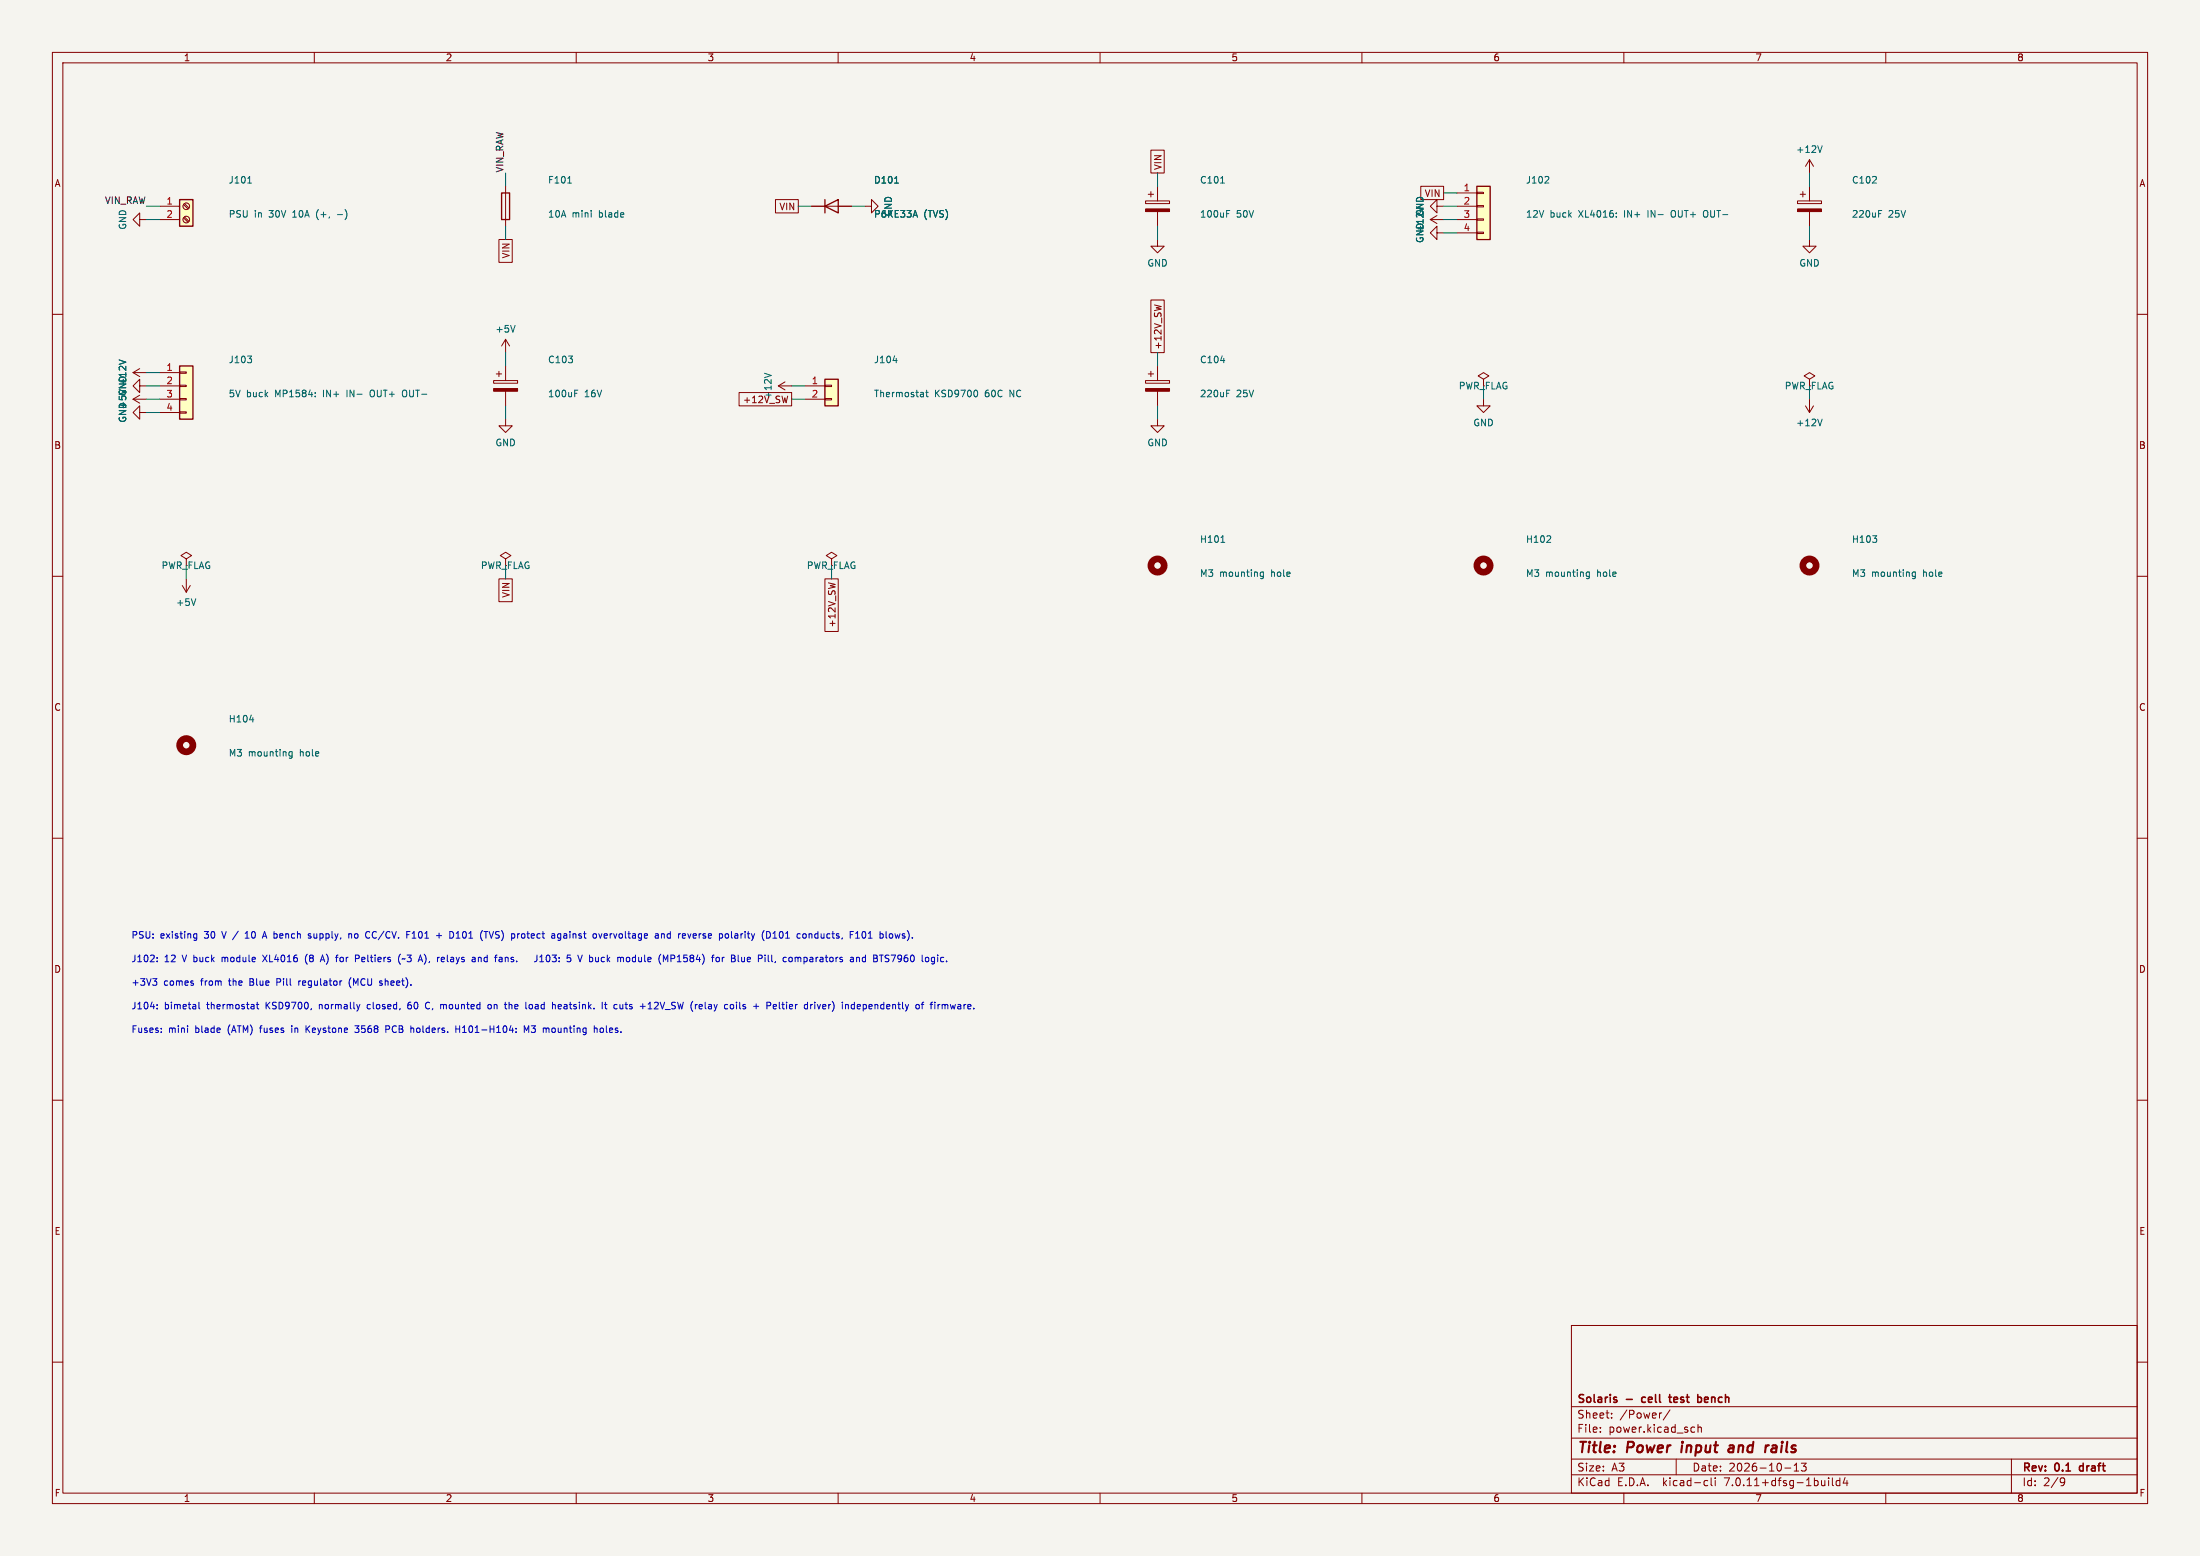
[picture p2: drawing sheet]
(kicad_sch
 (version 20230121)
 (generator eeschema)
 (paper "A3")
 (title_block
  (title "Power input and rails")
  (date "2026-10-13")
  (rev "0.1 draft")
  (company "Solaris - cell test bench"))
 (lib_symbols
  (symbol "Connector:Screw_Terminal_01x02"
   (pin_names
    (offset 1.016) hide) (in_bom yes) (on_board yes)
   (property "Reference" "J" (at 0 2.54 0) (effects (font (size 1.27 1.27))))
   (property "Value" "Screw_Terminal_01x02" (at 0 -5.08 0) (effects (font (size 1.27 1.27))))
   (property "Footprint" "" (at 0 0 0) (effects (font (size 1.27 1.27)) hide))
   (property "Datasheet" "~" (at 0 0 0) (effects (font (size 1.27 1.27)) hide))
   (symbol "Screw_Terminal_01x02_1_1"
    (rectangle (start -1.27 1.27) (end 1.27 -3.81) (stroke (width 0.254) (type default)) (fill (type background)))
    (circle (center 0 -2.54) (radius 0.635) (stroke (width 0.1524) (type default)) (fill (type none)))
    (polyline (pts (xy -0.5334 -2.2098) (xy 0.3302 -3.048)) (stroke (width 0.1524) (type default)) (fill (type none)))
    (polyline (pts (xy -0.5334 0.3302) (xy 0.3302 -0.508)) (stroke (width 0.1524) (type default)) (fill (type none)))
    (polyline (pts (xy -0.3556 -2.032) (xy 0.508 -2.8702)) (stroke (width 0.1524) (type default)) (fill (type none)))
    (polyline (pts (xy -0.3556 0.508) (xy 0.508 -0.3302)) (stroke (width 0.1524) (type default)) (fill (type none)))
    (circle (center 0 0) (radius 0.635) (stroke (width 0.1524) (type default)) (fill (type none)))
    (pin passive line (at -5.08 0 0) (length 3.81) (name "Pin_1" (effects (font (size 1.27 1.27)))) (number "1" (effects (font (size 1.27 1.27)))))
    (pin passive line (at -5.08 -2.54 0) (length 3.81) (name "Pin_2" (effects (font (size 1.27 1.27)))) (number "2" (effects (font (size 1.27 1.27)))))))
  (symbol "power:GND"
   (power)
   (pin_names
    (offset 0)) (in_bom yes) (on_board yes)
   (property "Reference" "#PWR" (at 0 -6.35 0) (effects (font (size 1.27 1.27)) hide))
   (property "Value" "GND" (at 0 -3.81 0) (effects (font (size 1.27 1.27))))
   (property "Footprint" "" (at 0 0 0) (effects (font (size 1.27 1.27)) hide))
   (property "Datasheet" "" (at 0 0 0) (effects (font (size 1.27 1.27)) hide))
   (symbol "GND_0_1"
    (polyline (pts (xy 0 0) (xy 0 -1.27) (xy 1.27 -1.27) (xy 0 -2.54) (xy -1.27 -1.27) (xy 0 -1.27)) (stroke (width 0) (type default)) (fill (type none))))
   (symbol "GND_1_1"
    (pin power_in line (at 0 0 270) (length 0) hide (name "GND" (effects (font (size 1.27 1.27)))) (number "1" (effects (font (size 1.27 1.27)))))))
  (symbol "Device:Fuse"
   (pin_numbers hide)
   (pin_names
    (offset 0)) (in_bom yes) (on_board yes)
   (property "Reference" "F" (at 2.032 0 90) (effects (font (size 1.27 1.27))))
   (property "Value" "Fuse" (at -1.905 0 90) (effects (font (size 1.27 1.27))))
   (property "Footprint" "" (at -1.778 0 90) (effects (font (size 1.27 1.27)) hide))
   (property "Datasheet" "~" (at 0 0 0) (effects (font (size 1.27 1.27)) hide))
   (symbol "Fuse_0_1"
    (rectangle (start -0.762 -2.54) (end 0.762 2.54) (stroke (width 0.254) (type default)) (fill (type none)))
    (polyline (pts (xy 0 2.54) (xy 0 -2.54)) (stroke (width 0) (type default)) (fill (type none))))
   (symbol "Fuse_1_1"
    (pin passive line (at 0 3.81 270) (length 1.27) (name "~" (effects (font (size 1.27 1.27)))) (number "1" (effects (font (size 1.27 1.27)))))
    (pin passive line (at 0 -3.81 90) (length 1.27) (name "~" (effects (font (size 1.27 1.27)))) (number "2" (effects (font (size 1.27 1.27)))))))
  (symbol "Device:D"
   (pin_numbers hide)
   (pin_names
    (offset 1.016) hide) (in_bom yes) (on_board yes)
   (property "Reference" "D" (at 0 2.54 0) (effects (font (size 1.27 1.27))))
   (property "Value" "D" (at 0 -2.54 0) (effects (font (size 1.27 1.27))))
   (property "Footprint" "" (at 0 0 0) (effects (font (size 1.27 1.27)) hide))
   (property "Datasheet" "~" (at 0 0 0) (effects (font (size 1.27 1.27)) hide))
   (property "Sim.Device" "D" (at 0 0 0) (effects (font (size 1.27 1.27)) hide))
   (property "Sim.Pins" "1=K 2=A" (at 0 0 0) (effects (font (size 1.27 1.27)) hide))
   (symbol "D_0_1"
    (polyline (pts (xy -1.27 1.27) (xy -1.27 -1.27)) (stroke (width 0.254) (type default)) (fill (type none)))
    (polyline (pts (xy 1.27 0) (xy -1.27 0)) (stroke (width 0) (type default)) (fill (type none)))
    (polyline (pts (xy 1.27 1.27) (xy 1.27 -1.27) (xy -1.27 0) (xy 1.27 1.27)) (stroke (width 0.254) (type default)) (fill (type none))))
   (symbol "D_1_1"
    (pin passive line (at -3.81 0 0) (length 2.54) (name "K" (effects (font (size 1.27 1.27)))) (number "1" (effects (font (size 1.27 1.27)))))
    (pin passive line (at 3.81 0 180) (length 2.54) (name "A" (effects (font (size 1.27 1.27)))) (number "2" (effects (font (size 1.27 1.27)))))))
  (symbol "Device:C_Polarized"
   (pin_numbers hide)
   (pin_names
    (offset 0.254)) (in_bom yes) (on_board yes)
   (property "Reference" "C" (at 0.635 2.54 0) (effects (font (size 1.27 1.27)) (justify left)))
   (property "Value" "C_Polarized" (at 0.635 -2.54 0) (effects (font (size 1.27 1.27)) (justify left)))
   (property "Footprint" "" (at 0.9652 -3.81 0) (effects (font (size 1.27 1.27)) hide))
   (property "Datasheet" "~" (at 0 0 0) (effects (font (size 1.27 1.27)) hide))
   (symbol "C_Polarized_0_1"
    (rectangle (start -2.286 0.508) (end 2.286 1.016) (stroke (width 0) (type default)) (fill (type none)))
    (polyline (pts (xy -1.778 2.286) (xy -0.762 2.286)) (stroke (width 0) (type default)) (fill (type none)))
    (polyline (pts (xy -1.27 2.794) (xy -1.27 1.778)) (stroke (width 0) (type default)) (fill (type none)))
    (rectangle (start 2.286 -0.508) (end -2.286 -1.016) (stroke (width 0) (type default)) (fill (type outline))))
   (symbol "C_Polarized_1_1"
    (pin passive line (at 0 3.81 270) (length 2.794) (name "~" (effects (font (size 1.27 1.27)))) (number "1" (effects (font (size 1.27 1.27)))))
    (pin passive line (at 0 -3.81 90) (length 2.794) (name "~" (effects (font (size 1.27 1.27)))) (number "2" (effects (font (size 1.27 1.27)))))))
  (symbol "Connector_Generic:Conn_01x04"
   (pin_names
    (offset 1.016) hide) (in_bom yes) (on_board yes)
   (property "Reference" "J" (at 0 5.08 0) (effects (font (size 1.27 1.27))))
   (property "Value" "Conn_01x04" (at 0 -7.62 0) (effects (font (size 1.27 1.27))))
   (property "Footprint" "" (at 0 0 0) (effects (font (size 1.27 1.27)) hide))
   (property "Datasheet" "~" (at 0 0 0) (effects (font (size 1.27 1.27)) hide))
   (symbol "Conn_01x04_1_1"
    (rectangle (start -1.27 -4.953) (end 0 -5.207) (stroke (width 0.1524) (type default)) (fill (type none)))
    (rectangle (start -1.27 -2.413) (end 0 -2.667) (stroke (width 0.1524) (type default)) (fill (type none)))
    (rectangle (start -1.27 0.127) (end 0 -0.127) (stroke (width 0.1524) (type default)) (fill (type none)))
    (rectangle (start -1.27 2.667) (end 0 2.413) (stroke (width 0.1524) (type default)) (fill (type none)))
    (rectangle (start -1.27 3.81) (end 1.27 -6.35) (stroke (width 0.254) (type default)) (fill (type background)))
    (pin passive line (at -5.08 2.54 0) (length 3.81) (name "Pin_1" (effects (font (size 1.27 1.27)))) (number "1" (effects (font (size 1.27 1.27)))))
    (pin passive line (at -5.08 0 0) (length 3.81) (name "Pin_2" (effects (font (size 1.27 1.27)))) (number "2" (effects (font (size 1.27 1.27)))))
    (pin passive line (at -5.08 -2.54 0) (length 3.81) (name "Pin_3" (effects (font (size 1.27 1.27)))) (number "3" (effects (font (size 1.27 1.27)))))
    (pin passive line (at -5.08 -5.08 0) (length 3.81) (name "Pin_4" (effects (font (size 1.27 1.27)))) (number "4" (effects (font (size 1.27 1.27)))))))
  (symbol "power:+12V"
   (power)
   (pin_names
    (offset 0)) (in_bom yes) (on_board yes)
   (property "Reference" "#PWR" (at 0 -3.81 0) (effects (font (size 1.27 1.27)) hide))
   (property "Value" "+12V" (at 0 3.556 0) (effects (font (size 1.27 1.27))))
   (property "Footprint" "" (at 0 0 0) (effects (font (size 1.27 1.27)) hide))
   (property "Datasheet" "" (at 0 0 0) (effects (font (size 1.27 1.27)) hide))
   (symbol "+12V_0_1"
    (polyline (pts (xy -0.762 1.27) (xy 0 2.54)) (stroke (width 0) (type default)) (fill (type none)))
    (polyline (pts (xy 0 0) (xy 0 2.54)) (stroke (width 0) (type default)) (fill (type none)))
    (polyline (pts (xy 0 2.54) (xy 0.762 1.27)) (stroke (width 0) (type default)) (fill (type none))))
   (symbol "+12V_1_1"
    (pin power_in line (at 0 0 90) (length 0) hide (name "+12V" (effects (font (size 1.27 1.27)))) (number "1" (effects (font (size 1.27 1.27)))))))
  (symbol "power:+5V"
   (power)
   (pin_names
    (offset 0)) (in_bom yes) (on_board yes)
   (property "Reference" "#PWR" (at 0 -3.81 0) (effects (font (size 1.27 1.27)) hide))
   (property "Value" "+5V" (at 0 3.556 0) (effects (font (size 1.27 1.27))))
   (property "Footprint" "" (at 0 0 0) (effects (font (size 1.27 1.27)) hide))
   (property "Datasheet" "" (at 0 0 0) (effects (font (size 1.27 1.27)) hide))
   (symbol "+5V_0_1"
    (polyline (pts (xy -0.762 1.27) (xy 0 2.54)) (stroke (width 0) (type default)) (fill (type none)))
    (polyline (pts (xy 0 0) (xy 0 2.54)) (stroke (width 0) (type default)) (fill (type none)))
    (polyline (pts (xy 0 2.54) (xy 0.762 1.27)) (stroke (width 0) (type default)) (fill (type none))))
   (symbol "+5V_1_1"
    (pin power_in line (at 0 0 90) (length 0) hide (name "+5V" (effects (font (size 1.27 1.27)))) (number "1" (effects (font (size 1.27 1.27)))))))
  (symbol "Connector_Generic:Conn_01x02"
   (pin_names
    (offset 1.016) hide) (in_bom yes) (on_board yes)
   (property "Reference" "J" (at 0 2.54 0) (effects (font (size 1.27 1.27))))
   (property "Value" "Conn_01x02" (at 0 -5.08 0) (effects (font (size 1.27 1.27))))
   (property "Footprint" "" (at 0 0 0) (effects (font (size 1.27 1.27)) hide))
   (property "Datasheet" "~" (at 0 0 0) (effects (font (size 1.27 1.27)) hide))
   (symbol "Conn_01x02_1_1"
    (rectangle (start -1.27 -2.413) (end 0 -2.667) (stroke (width 0.1524) (type default)) (fill (type none)))
    (rectangle (start -1.27 0.127) (end 0 -0.127) (stroke (width 0.1524) (type default)) (fill (type none)))
    (rectangle (start -1.27 1.27) (end 1.27 -3.81) (stroke (width 0.254) (type default)) (fill (type background)))
    (pin passive line (at -5.08 0 0) (length 3.81) (name "Pin_1" (effects (font (size 1.27 1.27)))) (number "1" (effects (font (size 1.27 1.27)))))
    (pin passive line (at -5.08 -2.54 0) (length 3.81) (name "Pin_2" (effects (font (size 1.27 1.27)))) (number "2" (effects (font (size 1.27 1.27)))))))
  (symbol "power:PWR_FLAG"
   (power)
   (pin_numbers hide)
   (pin_names
    (offset 0) hide) (in_bom yes) (on_board yes)
   (property "Reference" "#FLG" (at 0 1.905 0) (effects (font (size 1.27 1.27)) hide))
   (property "Value" "PWR_FLAG" (at 0 3.81 0) (effects (font (size 1.27 1.27))))
   (property "Footprint" "" (at 0 0 0) (effects (font (size 1.27 1.27)) hide))
   (property "Datasheet" "~" (at 0 0 0) (effects (font (size 1.27 1.27)) hide))
   (symbol "PWR_FLAG_0_0"
    (pin power_out line (at 0 0 90) (length 0) (name "pwr" (effects (font (size 1.27 1.27)))) (number "1" (effects (font (size 1.27 1.27))))))
   (symbol "PWR_FLAG_0_1"
    (polyline (pts (xy 0 0) (xy 0 1.27) (xy -1.016 1.905) (xy 0 2.54) (xy 1.016 1.905) (xy 0 1.27)) (stroke (width 0) (type default)) (fill (type none)))))
  (symbol "Mechanical:MountingHole"
   (pin_names
    (offset 1.016)) (in_bom yes) (on_board yes)
   (property "Reference" "H" (at 0 5.08 0) (effects (font (size 1.27 1.27))))
   (property "Value" "MountingHole" (at 0 3.175 0) (effects (font (size 1.27 1.27))))
   (property "Footprint" "" (at 0 0 0) (effects (font (size 1.27 1.27)) hide))
   (property "Datasheet" "~" (at 0 0 0) (effects (font (size 1.27 1.27)) hide))
   (symbol "MountingHole_0_1"
    (circle (center 0 0) (radius 1.27) (stroke (width 1.27) (type default)) (fill (type none))))))
 (symbol
  (lib_id "Connector:Screw_Terminal_01x02") (at 35.56 39.37 0) (unit 1) (in_bom yes) (on_board yes) (dnp no)
  (property "Reference" "J101" (at 43.56 34.37 0) (effects (font (size 1.27 1.27)) (justify left)))
  (property "Value" "PSU in 30V 10A (+, -)" (at 43.56 40.87 0) (effects (font (size 1.27 1.27)) (justify left)))
  (property "Footprint" "cell_bench:TerminalBlock_Phoenix_MKDS-3-2-5.08_1x02_P5.08mm_Horizontal" (at 41.56 37.37 0) (effects (font (size 1.27 1.27)) hide))
  (property "Datasheet" "~" (at 41.56 37.37 0) (effects (font (size 1.27 1.27)) hide)) (pin "1") (pin "2"))
 (wire (pts (xy 30.48 39.37) (xy 27.94 39.37)) (stroke (width 0) (type default)))
 (label "VIN_RAW" (at 27.94 39.37 180) (fields_autoplaced) (effects (font (size 1.27 1.27)) (justify right bottom)))
 (wire (pts (xy 30.48 41.91) (xy 27.94 41.91)) (stroke (width 0) (type default)))
 (symbol
  (lib_id "power:GND") (at 27.94 41.91 270) (unit 1) (in_bom no) (on_board no) (dnp no)
  (property "Reference" "#PWR001" (at 27.94 41.91 0) (effects (font (size 1.27 1.27)) hide))
  (property "Value" "GND" (at 23.44 41.91 0) (effects (font (size 1.27 1.27))))
  (property "Footprint" "" (at 27.94 41.91 0) (effects (font (size 1.27 1.27)) hide))
  (property "Datasheet" "~" (at 27.94 41.91 0) (effects (font (size 1.27 1.27)) hide)) (pin "1"))
 (symbol
  (lib_id "Device:Fuse") (at 96.52 39.37 0) (unit 1) (in_bom yes) (on_board yes) (dnp no)
  (property "Reference" "F101" (at 104.52 34.37 0) (effects (font (size 1.27 1.27)) (justify left)))
  (property "Value" "10A mini blade" (at 104.52 40.87 0) (effects (font (size 1.27 1.27)) (justify left)))
  (property "Footprint" "cell_bench:Fuseholder_Blade_Mini_Keystone_3568" (at 102.52 37.37 0) (effects (font (size 1.27 1.27)) hide))
  (property "Datasheet" "~" (at 102.52 37.37 0) (effects (font (size 1.27 1.27)) hide))
  (property "MPN" "Keystone 3568" (at 102.52 37.37 0) (effects (font (size 1.27 1.27)) hide))
  (property "Supplier" "DigiKey; mini blade fuse holder, 30 A" (at 102.52 37.37 0) (effects (font (size 1.27 1.27)) hide))
  (property "Supplier link" "https://www.digikey.com/en/products/detail/keystone-electronics/3568/2137306" (at 102.52 37.37 0) (effects (font (size 1.27 1.27)) hide)) (pin "1") (pin "2"))
 (wire (pts (xy 96.52 35.56) (xy 96.52 33.02)) (stroke (width 0) (type default)))
 (label "VIN_RAW" (at 96.52 33.02 90) (fields_autoplaced) (effects (font (size 1.27 1.27)) (justify left bottom)))
 (wire (pts (xy 96.52 43.18) (xy 96.52 45.72)) (stroke (width 0) (type default)))
 (global_label "VIN"
  (shape passive) (at 96.52 45.72 270) (fields_autoplaced) (effects (font (size 1.27 1.27)) (justify right))
  (property "Intersheetrefs" "${INTERSHEET_REFS}" (at 96.52 45.72 0) (effects (font (size 1.27 1.27)) hide)))
 (symbol
  (lib_id "Device:D") (at 158.75 39.37 0) (unit 1) (in_bom yes) (on_board yes) (dnp no)
  (property "Reference" "D101" (at 166.75 34.37 0) (effects (font (size 1.27 1.27)) (justify left)))
  (property "Value" "P6KE33A (TVS)" (at 166.75 40.87 0) (effects (font (size 1.27 1.27)) (justify left)))
  (property "Footprint" "cell_bench:D_DO-15_P10.16mm_Horizontal" (at 164.75 37.37 0) (effects (font (size 1.27 1.27)) hide))
  (property "Datasheet" "~" (at 164.75 37.37 0) (effects (font (size 1.27 1.27)) hide))
  (property "MPN" "P6KE33A" (at 164.75 37.37 0) (effects (font (size 1.27 1.27)) hide))
  (property "Supplier" "Ozdisan" (at 164.75 37.37 0) (effects (font (size 1.27 1.27)) hide))
  (property "Supplier link" "https://www.ozdisan.com/en/p/tvs-diodes-386/vishay-p6ke33a-432173" (at 164.75 37.37 0) (effects (font (size 1.27 1.27)) hide)) (pin "1") (pin "2"))
 (wire (pts (xy 154.94 39.37) (xy 152.4 39.37)) (stroke (width 0) (type default)))
 (global_label "VIN"
  (shape passive) (at 152.4 39.37 180) (fields_autoplaced) (effects (font (size 1.27 1.27)) (justify right))
  (property "Intersheetrefs" "${INTERSHEET_REFS}" (at 152.4 39.37 0) (effects (font (size 1.27 1.27)) hide)))
 (wire (pts (xy 162.56 39.37) (xy 165.1 39.37)) (stroke (width 0) (type default)))
 (symbol
  (lib_id "power:GND") (at 165.1 39.37 90) (unit 1) (in_bom no) (on_board no) (dnp no)
  (property "Reference" "#PWR002" (at 165.1 39.37 0) (effects (font (size 1.27 1.27)) hide))
  (property "Value" "GND" (at 169.6 39.37 0) (effects (font (size 1.27 1.27))))
  (property "Footprint" "" (at 165.1 39.37 0) (effects (font (size 1.27 1.27)) hide))
  (property "Datasheet" "~" (at 165.1 39.37 0) (effects (font (size 1.27 1.27)) hide)) (pin "1"))
 (symbol
  (lib_id "Device:C_Polarized") (at 220.98 39.37 0) (unit 1) (in_bom yes) (on_board yes) (dnp no)
  (property "Reference" "C101" (at 228.98 34.37 0) (effects (font (size 1.27 1.27)) (justify left)))
  (property "Value" "100uF 50V" (at 228.98 40.87 0) (effects (font (size 1.27 1.27)) (justify left)))
  (property "Footprint" "cell_bench:CP_Radial_D10.0mm_P5.00mm" (at 226.98 37.37 0) (effects (font (size 1.27 1.27)) hide))
  (property "Datasheet" "~" (at 226.98 37.37 0) (effects (font (size 1.27 1.27)) hide)) (pin "1") (pin "2"))
 (wire (pts (xy 220.98 35.56) (xy 220.98 33.02)) (stroke (width 0) (type default)))
 (global_label "VIN"
  (shape passive) (at 220.98 33.02 90) (fields_autoplaced) (effects (font (size 1.27 1.27)) (justify left))
  (property "Intersheetrefs" "${INTERSHEET_REFS}" (at 220.98 33.02 0) (effects (font (size 1.27 1.27)) hide)))
 (wire (pts (xy 220.98 43.18) (xy 220.98 45.72)) (stroke (width 0) (type default)))
 (symbol
  (lib_id "power:GND") (at 220.98 45.72 0) (unit 1) (in_bom no) (on_board no) (dnp no)
  (property "Reference" "#PWR003" (at 220.98 45.72 0) (effects (font (size 1.27 1.27)) hide))
  (property "Value" "GND" (at 220.98 50.22 0) (effects (font (size 1.27 1.27))))
  (property "Footprint" "" (at 220.98 45.72 0) (effects (font (size 1.27 1.27)) hide))
  (property "Datasheet" "~" (at 220.98 45.72 0) (effects (font (size 1.27 1.27)) hide)) (pin "1"))
 (symbol
  (lib_id "Connector_Generic:Conn_01x04") (at 283.21 39.37 0) (unit 1) (in_bom yes) (on_board yes) (dnp no)
  (property "Reference" "J102" (at 291.21 34.37 0) (effects (font (size 1.27 1.27)) (justify left)))
  (property "Value" "12V buck XL4016: IN+ IN- OUT+ OUT-" (at 291.21 40.87 0) (effects (font (size 1.27 1.27)) (justify left)))
  (property "Footprint" "cell_bench:TerminalBlock_Phoenix_MKDS-1,5-4-5.08_1x04_P5.08mm_Horizontal" (at 289.21 37.37 0) (effects (font (size 1.27 1.27)) hide))
  (property "Datasheet" "~" (at 289.21 37.37 0) (effects (font (size 1.27 1.27)) hide)) (pin "1") (pin "2") (pin "3") (pin "4"))
 (wire (pts (xy 278.13 36.83) (xy 275.59 36.83)) (stroke (width 0) (type default)))
 (global_label "VIN"
  (shape passive) (at 275.59 36.83 180) (fields_autoplaced) (effects (font (size 1.27 1.27)) (justify right))
  (property "Intersheetrefs" "${INTERSHEET_REFS}" (at 275.59 36.83 0) (effects (font (size 1.27 1.27)) hide)))
 (wire (pts (xy 278.13 39.37) (xy 275.59 39.37)) (stroke (width 0) (type default)))
 (symbol
  (lib_id "power:GND") (at 275.59 39.37 270) (unit 1) (in_bom no) (on_board no) (dnp no)
  (property "Reference" "#PWR004" (at 275.59 39.37 0) (effects (font (size 1.27 1.27)) hide))
  (property "Value" "GND" (at 271.09 39.37 0) (effects (font (size 1.27 1.27))))
  (property "Footprint" "" (at 275.59 39.37 0) (effects (font (size 1.27 1.27)) hide))
  (property "Datasheet" "~" (at 275.59 39.37 0) (effects (font (size 1.27 1.27)) hide)) (pin "1"))
 (wire (pts (xy 278.13 41.91) (xy 275.59 41.91)) (stroke (width 0) (type default)))
 (symbol
  (lib_id "power:+12V") (at 275.59 41.91 90) (unit 1) (in_bom no) (on_board no) (dnp no)
  (property "Reference" "#PWR005" (at 275.59 41.91 0) (effects (font (size 1.27 1.27)) hide))
  (property "Value" "+12V" (at 271.09 41.91 0) (effects (font (size 1.27 1.27))))
  (property "Footprint" "" (at 275.59 41.91 0) (effects (font (size 1.27 1.27)) hide))
  (property "Datasheet" "~" (at 275.59 41.91 0) (effects (font (size 1.27 1.27)) hide)) (pin "1"))
 (wire (pts (xy 278.13 44.45) (xy 275.59 44.45)) (stroke (width 0) (type default)))
 (symbol
  (lib_id "power:GND") (at 275.59 44.45 270) (unit 1) (in_bom no) (on_board no) (dnp no)
  (property "Reference" "#PWR006" (at 275.59 44.45 0) (effects (font (size 1.27 1.27)) hide))
  (property "Value" "GND" (at 271.09 44.45 0) (effects (font (size 1.27 1.27))))
  (property "Footprint" "" (at 275.59 44.45 0) (effects (font (size 1.27 1.27)) hide))
  (property "Datasheet" "~" (at 275.59 44.45 0) (effects (font (size 1.27 1.27)) hide)) (pin "1"))
 (symbol
  (lib_id "Device:C_Polarized") (at 345.44 39.37 0) (unit 1) (in_bom yes) (on_board yes) (dnp no)
  (property "Reference" "C102" (at 353.44 34.37 0) (effects (font (size 1.27 1.27)) (justify left)))
  (property "Value" "220uF 25V" (at 353.44 40.87 0) (effects (font (size 1.27 1.27)) (justify left)))
  (property "Footprint" "cell_bench:CP_Radial_D8.0mm_P3.50mm" (at 351.44 37.37 0) (effects (font (size 1.27 1.27)) hide))
  (property "Datasheet" "~" (at 351.44 37.37 0) (effects (font (size 1.27 1.27)) hide)) (pin "1") (pin "2"))
 (wire (pts (xy 345.44 35.56) (xy 345.44 33.02)) (stroke (width 0) (type default)))
 (symbol
  (lib_id "power:+12V") (at 345.44 33.02 0) (unit 1) (in_bom no) (on_board no) (dnp no)
  (property "Reference" "#PWR007" (at 345.44 33.02 0) (effects (font (size 1.27 1.27)) hide))
  (property "Value" "+12V" (at 345.44 28.52 0) (effects (font (size 1.27 1.27))))
  (property "Footprint" "" (at 345.44 33.02 0) (effects (font (size 1.27 1.27)) hide))
  (property "Datasheet" "~" (at 345.44 33.02 0) (effects (font (size 1.27 1.27)) hide)) (pin "1"))
 (wire (pts (xy 345.44 43.18) (xy 345.44 45.72)) (stroke (width 0) (type default)))
 (symbol
  (lib_id "power:GND") (at 345.44 45.72 0) (unit 1) (in_bom no) (on_board no) (dnp no)
  (property "Reference" "#PWR008" (at 345.44 45.72 0) (effects (font (size 1.27 1.27)) hide))
  (property "Value" "GND" (at 345.44 50.22 0) (effects (font (size 1.27 1.27))))
  (property "Footprint" "" (at 345.44 45.72 0) (effects (font (size 1.27 1.27)) hide))
  (property "Datasheet" "~" (at 345.44 45.72 0) (effects (font (size 1.27 1.27)) hide)) (pin "1"))
 (symbol
  (lib_id "Connector_Generic:Conn_01x04") (at 35.56 73.66 0) (unit 1) (in_bom yes) (on_board yes) (dnp no)
  (property "Reference" "J103" (at 43.56 68.66 0) (effects (font (size 1.27 1.27)) (justify left)))
  (property "Value" "5V buck MP1584: IN+ IN- OUT+ OUT-" (at 43.56 75.16 0) (effects (font (size 1.27 1.27)) (justify left)))
  (property "Footprint" "cell_bench:TerminalBlock_Phoenix_MKDS-1,5-4-5.08_1x04_P5.08mm_Horizontal" (at 41.56 71.66 0) (effects (font (size 1.27 1.27)) hide))
  (property "Datasheet" "~" (at 41.56 71.66 0) (effects (font (size 1.27 1.27)) hide)) (pin "1") (pin "2") (pin "3") (pin "4"))
 (wire (pts (xy 30.48 71.12) (xy 27.94 71.12)) (stroke (width 0) (type default)))
 (symbol
  (lib_id "power:+12V") (at 27.94 71.12 90) (unit 1) (in_bom no) (on_board no) (dnp no)
  (property "Reference" "#PWR009" (at 27.94 71.12 0) (effects (font (size 1.27 1.27)) hide))
  (property "Value" "+12V" (at 23.44 71.12 0) (effects (font (size 1.27 1.27))))
  (property "Footprint" "" (at 27.94 71.12 0) (effects (font (size 1.27 1.27)) hide))
  (property "Datasheet" "~" (at 27.94 71.12 0) (effects (font (size 1.27 1.27)) hide)) (pin "1"))
 (wire (pts (xy 30.48 73.66) (xy 27.94 73.66)) (stroke (width 0) (type default)))
 (symbol
  (lib_id "power:GND") (at 27.94 73.66 270) (unit 1) (in_bom no) (on_board no) (dnp no)
  (property "Reference" "#PWR010" (at 27.94 73.66 0) (effects (font (size 1.27 1.27)) hide))
  (property "Value" "GND" (at 23.44 73.66 0) (effects (font (size 1.27 1.27))))
  (property "Footprint" "" (at 27.94 73.66 0) (effects (font (size 1.27 1.27)) hide))
  (property "Datasheet" "~" (at 27.94 73.66 0) (effects (font (size 1.27 1.27)) hide)) (pin "1"))
 (wire (pts (xy 30.48 76.2) (xy 27.94 76.2)) (stroke (width 0) (type default)))
 (symbol
  (lib_id "power:+5V") (at 27.94 76.2 90) (unit 1) (in_bom no) (on_board no) (dnp no)
  (property "Reference" "#PWR011" (at 27.94 76.2 0) (effects (font (size 1.27 1.27)) hide))
  (property "Value" "+5V" (at 23.44 76.2 0) (effects (font (size 1.27 1.27))))
  (property "Footprint" "" (at 27.94 76.2 0) (effects (font (size 1.27 1.27)) hide))
  (property "Datasheet" "~" (at 27.94 76.2 0) (effects (font (size 1.27 1.27)) hide)) (pin "1"))
 (wire (pts (xy 30.48 78.74) (xy 27.94 78.74)) (stroke (width 0) (type default)))
 (symbol
  (lib_id "power:GND") (at 27.94 78.74 270) (unit 1) (in_bom no) (on_board no) (dnp no)
  (property "Reference" "#PWR012" (at 27.94 78.74 0) (effects (font (size 1.27 1.27)) hide))
  (property "Value" "GND" (at 23.44 78.74 0) (effects (font (size 1.27 1.27))))
  (property "Footprint" "" (at 27.94 78.74 0) (effects (font (size 1.27 1.27)) hide))
  (property "Datasheet" "~" (at 27.94 78.74 0) (effects (font (size 1.27 1.27)) hide)) (pin "1"))
 (symbol
  (lib_id "Device:C_Polarized") (at 96.52 73.66 0) (unit 1) (in_bom yes) (on_board yes) (dnp no)
  (property "Reference" "C103" (at 104.52 68.66 0) (effects (font (size 1.27 1.27)) (justify left)))
  (property "Value" "100uF 16V" (at 104.52 75.16 0) (effects (font (size 1.27 1.27)) (justify left)))
  (property "Footprint" "cell_bench:CP_Radial_D6.3mm_P2.50mm" (at 102.52 71.66 0) (effects (font (size 1.27 1.27)) hide))
  (property "Datasheet" "~" (at 102.52 71.66 0) (effects (font (size 1.27 1.27)) hide)) (pin "1") (pin "2"))
 (wire (pts (xy 96.52 69.85) (xy 96.52 67.31)) (stroke (width 0) (type default)))
 (symbol
  (lib_id "power:+5V") (at 96.52 67.31 0) (unit 1) (in_bom no) (on_board no) (dnp no)
  (property "Reference" "#PWR013" (at 96.52 67.31 0) (effects (font (size 1.27 1.27)) hide))
  (property "Value" "+5V" (at 96.52 62.81 0) (effects (font (size 1.27 1.27))))
  (property "Footprint" "" (at 96.52 67.31 0) (effects (font (size 1.27 1.27)) hide))
  (property "Datasheet" "~" (at 96.52 67.31 0) (effects (font (size 1.27 1.27)) hide)) (pin "1"))
 (wire (pts (xy 96.52 77.47) (xy 96.52 80.01)) (stroke (width 0) (type default)))
 (symbol
  (lib_id "power:GND") (at 96.52 80.01 0) (unit 1) (in_bom no) (on_board no) (dnp no)
  (property "Reference" "#PWR014" (at 96.52 80.01 0) (effects (font (size 1.27 1.27)) hide))
  (property "Value" "GND" (at 96.52 84.51 0) (effects (font (size 1.27 1.27))))
  (property "Footprint" "" (at 96.52 80.01 0) (effects (font (size 1.27 1.27)) hide))
  (property "Datasheet" "~" (at 96.52 80.01 0) (effects (font (size 1.27 1.27)) hide)) (pin "1"))
 (symbol
  (lib_id "Connector_Generic:Conn_01x02") (at 158.75 73.66 0) (unit 1) (in_bom yes) (on_board yes) (dnp no)
  (property "Reference" "J104" (at 166.75 68.66 0) (effects (font (size 1.27 1.27)) (justify left)))
  (property "Value" "Thermostat KSD9700 60C NC" (at 166.75 75.16 0) (effects (font (size 1.27 1.27)) (justify left)))
  (property "Footprint" "cell_bench:TerminalBlock_Phoenix_MKDS-1,5-2-5.08_1x02_P5.08mm_Horizontal" (at 164.75 71.66 0) (effects (font (size 1.27 1.27)) hide))
  (property "Datasheet" "~" (at 164.75 71.66 0) (effects (font (size 1.27 1.27)) hide)) (pin "1") (pin "2"))
 (wire (pts (xy 153.67 73.66) (xy 151.13 73.66)) (stroke (width 0) (type default)))
 (symbol
  (lib_id "power:+12V") (at 151.13 73.66 90) (unit 1) (in_bom no) (on_board no) (dnp no)
  (property "Reference" "#PWR015" (at 151.13 73.66 0) (effects (font (size 1.27 1.27)) hide))
  (property "Value" "+12V" (at 146.63 73.66 0) (effects (font (size 1.27 1.27))))
  (property "Footprint" "" (at 151.13 73.66 0) (effects (font (size 1.27 1.27)) hide))
  (property "Datasheet" "~" (at 151.13 73.66 0) (effects (font (size 1.27 1.27)) hide)) (pin "1"))
 (wire (pts (xy 153.67 76.2) (xy 151.13 76.2)) (stroke (width 0) (type default)))
 (global_label "+12V_SW"
  (shape passive) (at 151.13 76.2 180) (fields_autoplaced) (effects (font (size 1.27 1.27)) (justify right))
  (property "Intersheetrefs" "${INTERSHEET_REFS}" (at 151.13 76.2 0) (effects (font (size 1.27 1.27)) hide)))
 (symbol
  (lib_id "Device:C_Polarized") (at 220.98 73.66 0) (unit 1) (in_bom yes) (on_board yes) (dnp no)
  (property "Reference" "C104" (at 228.98 68.66 0) (effects (font (size 1.27 1.27)) (justify left)))
  (property "Value" "220uF 25V" (at 228.98 75.16 0) (effects (font (size 1.27 1.27)) (justify left)))
  (property "Footprint" "cell_bench:CP_Radial_D8.0mm_P3.50mm" (at 226.98 71.66 0) (effects (font (size 1.27 1.27)) hide))
  (property "Datasheet" "~" (at 226.98 71.66 0) (effects (font (size 1.27 1.27)) hide)) (pin "1") (pin "2"))
 (wire (pts (xy 220.98 69.85) (xy 220.98 67.31)) (stroke (width 0) (type default)))
 (global_label "+12V_SW"
  (shape passive) (at 220.98 67.31 90) (fields_autoplaced) (effects (font (size 1.27 1.27)) (justify left))
  (property "Intersheetrefs" "${INTERSHEET_REFS}" (at 220.98 67.31 0) (effects (font (size 1.27 1.27)) hide)))
 (wire (pts (xy 220.98 77.47) (xy 220.98 80.01)) (stroke (width 0) (type default)))
 (symbol
  (lib_id "power:GND") (at 220.98 80.01 0) (unit 1) (in_bom no) (on_board no) (dnp no)
  (property "Reference" "#PWR016" (at 220.98 80.01 0) (effects (font (size 1.27 1.27)) hide))
  (property "Value" "GND" (at 220.98 84.51 0) (effects (font (size 1.27 1.27))))
  (property "Footprint" "" (at 220.98 80.01 0) (effects (font (size 1.27 1.27)) hide))
  (property "Datasheet" "~" (at 220.98 80.01 0) (effects (font (size 1.27 1.27)) hide)) (pin "1"))
 (symbol
  (lib_id "power:PWR_FLAG") (at 283.21 73.66 0) (unit 1) (in_bom no) (on_board no) (dnp no)
  (property "Reference" "#FLG01" (at 283.21 73.66 0) (effects (font (size 1.27 1.27)) hide))
  (property "Value" "PWR_FLAG" (at 283.21 73.66 0) (effects (font (size 1.27 1.27))))
  (property "Footprint" "" (at 283.21 73.66 0) (effects (font (size 1.27 1.27)) hide))
  (property "Datasheet" "~" (at 283.21 73.66 0) (effects (font (size 1.27 1.27)) hide)) (pin "1"))
 (wire (pts (xy 283.21 73.66) (xy 283.21 76.2)) (stroke (width 0) (type default)))
 (symbol
  (lib_id "power:GND") (at 283.21 76.2 0) (unit 1) (in_bom no) (on_board no) (dnp no)
  (property "Reference" "#PWR017" (at 283.21 76.2 0) (effects (font (size 1.27 1.27)) hide))
  (property "Value" "GND" (at 283.21 80.7 0) (effects (font (size 1.27 1.27))))
  (property "Footprint" "" (at 283.21 76.2 0) (effects (font (size 1.27 1.27)) hide))
  (property "Datasheet" "~" (at 283.21 76.2 0) (effects (font (size 1.27 1.27)) hide)) (pin "1"))
 (symbol
  (lib_id "power:PWR_FLAG") (at 345.44 73.66 0) (unit 1) (in_bom no) (on_board no) (dnp no)
  (property "Reference" "#FLG02" (at 345.44 73.66 0) (effects (font (size 1.27 1.27)) hide))
  (property "Value" "PWR_FLAG" (at 345.44 73.66 0) (effects (font (size 1.27 1.27))))
  (property "Footprint" "" (at 345.44 73.66 0) (effects (font (size 1.27 1.27)) hide))
  (property "Datasheet" "~" (at 345.44 73.66 0) (effects (font (size 1.27 1.27)) hide)) (pin "1"))
 (wire (pts (xy 345.44 73.66) (xy 345.44 76.2)) (stroke (width 0) (type default)))
 (symbol
  (lib_id "power:+12V") (at 345.44 76.2 180) (unit 1) (in_bom no) (on_board no) (dnp no)
  (property "Reference" "#PWR018" (at 345.44 76.2 0) (effects (font (size 1.27 1.27)) hide))
  (property "Value" "+12V" (at 345.44 80.7 0) (effects (font (size 1.27 1.27))))
  (property "Footprint" "" (at 345.44 76.2 0) (effects (font (size 1.27 1.27)) hide))
  (property "Datasheet" "~" (at 345.44 76.2 0) (effects (font (size 1.27 1.27)) hide)) (pin "1"))
 (symbol
  (lib_id "power:PWR_FLAG") (at 35.56 107.95 0) (unit 1) (in_bom no) (on_board no) (dnp no)
  (property "Reference" "#FLG03" (at 35.56 107.95 0) (effects (font (size 1.27 1.27)) hide))
  (property "Value" "PWR_FLAG" (at 35.56 107.95 0) (effects (font (size 1.27 1.27))))
  (property "Footprint" "" (at 35.56 107.95 0) (effects (font (size 1.27 1.27)) hide))
  (property "Datasheet" "~" (at 35.56 107.95 0) (effects (font (size 1.27 1.27)) hide)) (pin "1"))
 (wire (pts (xy 35.56 107.95) (xy 35.56 110.49)) (stroke (width 0) (type default)))
 (symbol
  (lib_id "power:+5V") (at 35.56 110.49 180) (unit 1) (in_bom no) (on_board no) (dnp no)
  (property "Reference" "#PWR019" (at 35.56 110.49 0) (effects (font (size 1.27 1.27)) hide))
  (property "Value" "+5V" (at 35.56 114.99 0) (effects (font (size 1.27 1.27))))
  (property "Footprint" "" (at 35.56 110.49 0) (effects (font (size 1.27 1.27)) hide))
  (property "Datasheet" "~" (at 35.56 110.49 0) (effects (font (size 1.27 1.27)) hide)) (pin "1"))
 (symbol
  (lib_id "power:PWR_FLAG") (at 96.52 107.95 0) (unit 1) (in_bom no) (on_board no) (dnp no)
  (property "Reference" "#FLG04" (at 96.52 107.95 0) (effects (font (size 1.27 1.27)) hide))
  (property "Value" "PWR_FLAG" (at 96.52 107.95 0) (effects (font (size 1.27 1.27))))
  (property "Footprint" "" (at 96.52 107.95 0) (effects (font (size 1.27 1.27)) hide))
  (property "Datasheet" "~" (at 96.52 107.95 0) (effects (font (size 1.27 1.27)) hide)) (pin "1"))
 (wire (pts (xy 96.52 107.95) (xy 96.52 110.49)) (stroke (width 0) (type default)))
 (global_label "VIN"
  (shape passive) (at 96.52 110.49 270) (fields_autoplaced) (effects (font (size 1.27 1.27)) (justify right))
  (property "Intersheetrefs" "${INTERSHEET_REFS}" (at 96.52 110.49 0) (effects (font (size 1.27 1.27)) hide)))
 (symbol
  (lib_id "power:PWR_FLAG") (at 158.75 107.95 0) (unit 1) (in_bom no) (on_board no) (dnp no)
  (property "Reference" "#FLG05" (at 158.75 107.95 0) (effects (font (size 1.27 1.27)) hide))
  (property "Value" "PWR_FLAG" (at 158.75 107.95 0) (effects (font (size 1.27 1.27))))
  (property "Footprint" "" (at 158.75 107.95 0) (effects (font (size 1.27 1.27)) hide))
  (property "Datasheet" "~" (at 158.75 107.95 0) (effects (font (size 1.27 1.27)) hide)) (pin "1"))
 (wire (pts (xy 158.75 107.95) (xy 158.75 110.49)) (stroke (width 0) (type default)))
 (global_label "+12V_SW"
  (shape passive) (at 158.75 110.49 270) (fields_autoplaced) (effects (font (size 1.27 1.27)) (justify right))
  (property "Intersheetrefs" "${INTERSHEET_REFS}" (at 158.75 110.49 0) (effects (font (size 1.27 1.27)) hide)))
 (symbol
  (lib_id "Mechanical:MountingHole") (at 220.98 107.95 0) (unit 1) (in_bom yes) (on_board yes) (dnp no)
  (property "Reference" "H101" (at 228.98 102.95 0) (effects (font (size 1.27 1.27)) (justify left)))
  (property "Value" "M3 mounting hole" (at 228.98 109.45 0) (effects (font (size 1.27 1.27)) (justify left)))
  (property "Footprint" "cell_bench:MountingHole_3.2mm_M3" (at 226.98 105.95 0) (effects (font (size 1.27 1.27)) hide))
  (property "Datasheet" "~" (at 226.98 105.95 0) (effects (font (size 1.27 1.27)) hide)))
 (symbol
  (lib_id "Mechanical:MountingHole") (at 283.21 107.95 0) (unit 1) (in_bom yes) (on_board yes) (dnp no)
  (property "Reference" "H102" (at 291.21 102.95 0) (effects (font (size 1.27 1.27)) (justify left)))
  (property "Value" "M3 mounting hole" (at 291.21 109.45 0) (effects (font (size 1.27 1.27)) (justify left)))
  (property "Footprint" "cell_bench:MountingHole_3.2mm_M3" (at 289.21 105.95 0) (effects (font (size 1.27 1.27)) hide))
  (property "Datasheet" "~" (at 289.21 105.95 0) (effects (font (size 1.27 1.27)) hide)))
 (symbol
  (lib_id "Mechanical:MountingHole") (at 345.44 107.95 0) (unit 1) (in_bom yes) (on_board yes) (dnp no)
  (property "Reference" "H103" (at 353.44 102.95 0) (effects (font (size 1.27 1.27)) (justify left)))
  (property "Value" "M3 mounting hole" (at 353.44 109.45 0) (effects (font (size 1.27 1.27)) (justify left)))
  (property "Footprint" "cell_bench:MountingHole_3.2mm_M3" (at 351.44 105.95 0) (effects (font (size 1.27 1.27)) hide))
  (property "Datasheet" "~" (at 351.44 105.95 0) (effects (font (size 1.27 1.27)) hide)))
 (symbol
  (lib_id "Mechanical:MountingHole") (at 35.56 142.24 0) (unit 1) (in_bom yes) (on_board yes) (dnp no)
  (property "Reference" "H104" (at 43.56 137.24 0) (effects (font (size 1.27 1.27)) (justify left)))
  (property "Value" "M3 mounting hole" (at 43.56 143.74 0) (effects (font (size 1.27 1.27)) (justify left)))
  (property "Footprint" "cell_bench:MountingHole_3.2mm_M3" (at 41.56 140.24 0) (effects (font (size 1.27 1.27)) hide))
  (property "Datasheet" "~" (at 41.56 140.24 0) (effects (font (size 1.27 1.27)) hide)))
 (text "PSU: existing 30 V / 10 A bench supply, no CC/CV. F101 + D101 (TVS) protect against overvoltage and reverse polarity (D101 conducts, F101 blows)." (at 25 178.0 0) (effects (font (size 1.27 1.27)) (justify left top)))
 (text "J102: 12 V buck module XL4016 (8 A) for Peltiers (~3 A), relays and fans.   J103: 5 V buck module (MP1584) for Blue Pill, comparators and BTS7960 logic." (at 25 182.5 0) (effects (font (size 1.27 1.27)) (justify left top)))
 (text "+3V3 comes from the Blue Pill regulator (MCU sheet)." (at 25 187.0 0) (effects (font (size 1.27 1.27)) (justify left top)))
 (text "J104: bimetal thermostat KSD9700, normally closed, 60 C, mounted on the load heatsink. It cuts +12V_SW (relay coils + Peltier driver) independently of firmware." (at 25 191.5 0) (effects (font (size 1.27 1.27)) (justify left top)))
 (text "Fuses: mini blade (ATM) fuses in Keystone 3568 PCB holders. H101-H104: M3 mounting holes." (at 25 196.0 0) (effects (font (size 1.27 1.27)) (justify left top))))
